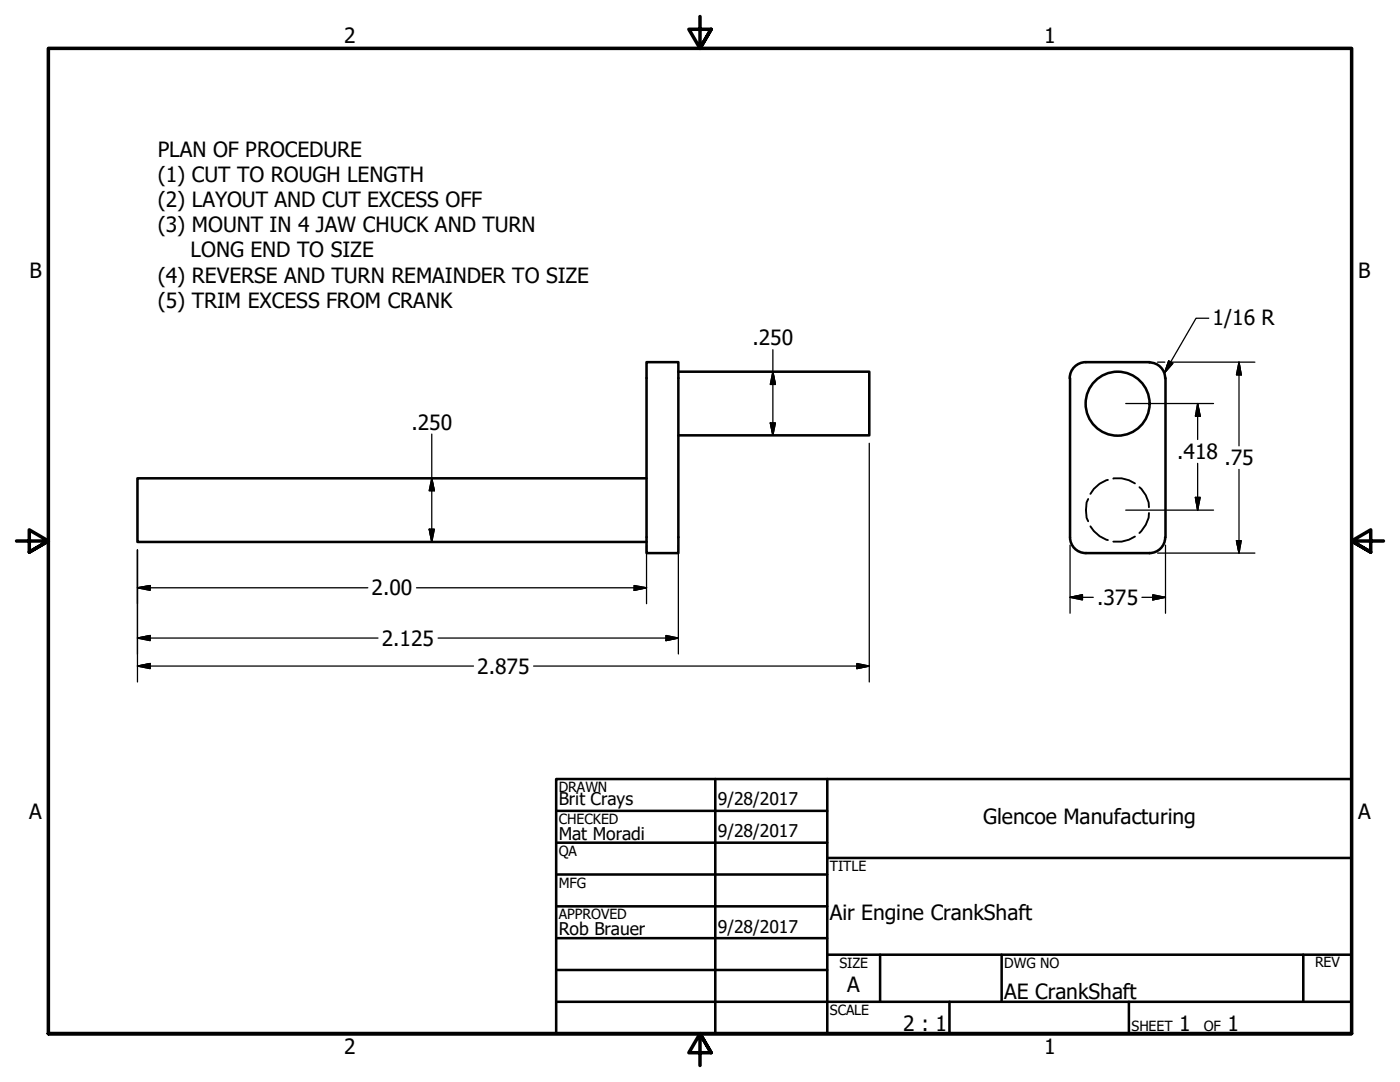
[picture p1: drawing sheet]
<svg xmlns="http://www.w3.org/2000/svg" width="279mm" height="216mm" viewBox="0 0 279 216" stroke-linecap="round" stroke-linejoin="round" font-family="sans-serif">
<!-- layer: Visible (ANSI) -->
<g fill="none" stroke="#000" stroke-width=".51">
<path d="M129 72.3h6.4v38.1h-6.4zM135.4 74.2h38.1v12.7h-38.1M213.6 75.4v31.8M216.7 72.3a3.2 3.2 0 0 0-3.2 3.2M216.7 72.3h12.7M229.4 72.3a3.1 3.1 0 0 1 3.1 3.2M232.6 75.4v31.8M129 95.4h-101.6v12.7h101.6M213.6 107.2a3.1 3.1 0 0 0 3.1 3.2M232.5 107.2a3.1 3.1 0 0 1-3.1 3.2h-12.7"/>
<circle cx="223" cy="80.5" r="6.4"/>
</g>
<!-- layer: Hidden (ANSI) -->
<path d="M217.2 99.6a5.8 5.8 0 0 0 0 4.4M221.1 95.8a5.7 5.7 0 0 0-3.5 2.8M222.2 95.5a5.6 5.6 0 0 1 4.3 1M227.4 97.2a5.5 5.5 0 0 1 1.9 4M217.6 105a5.9 5.9 0 0 0 3.5 2.8M226.5 107.1a6.2 6.2 0 0 1-4.3 1M229.3 102.4a5.8 5.8 0 0 1-1.9 4" fill="none" stroke="#000" stroke-width=".38"/>
<!-- layer: Border (ANSI) -->
<path d="M139.7 3.3v6.4l-2.2-3.9h4.4l-2.2 3.9 2.2-3.9M3.3 107.9h6.4l-3.9-2.2v4.5l3.9-2.3-3.9 2.3M276.1 107.9h-6.4l3.9-2.2v4.5l-3.9-2.3 3.9 2.3M9.7 206.2v-196.5h260v196.5h-260h260M141.9 210.1l-2.2-3.9 2.2 3.9h-4.4l2.2-3.9v6.4" fill="none" stroke="#000" stroke-width=".7"/>
<!-- layer: Title (ANSI) -->
<g fill="none" stroke="#000" stroke-width=".51">
<path d="M111 155.4h158.7v50.8h-158.7zM142.7 155.4v50.8M165.1 155.4v50.8M111 161.8h54.1M111 168.1h54.1M111 174.5h54.1M165.1 171.2h104.6M111 180.8h54.1M111 187.2h54.1M111 193.5h54.1M111 199.9h158.7M165.1 190.5h104.6"/>
<path d="M175.6 190.5v9.4M189.5 199.9v6.3M199.9 190.5v9.4M225.3 199.9v6.3M260.1 190.5v9.4"/>
</g>
<!-- layer: Dimension (ANSI) -->
<g fill="none" stroke="#000" stroke-width=".25">
<path d="M154.2 74.2l.5 2.5h-1zM154.2 69.8v17.1M231 72.3h1.5M233.5 72.3h16.9M247.3 72.3l.4 2.5h-.9zM247.3 72.3v16.7M86.2 95.4l.5 2.5h-1zM86.2 86.6v21.5M153.7 84.4h1l-.5 2.5zM173.5 88.5v47.6M224.7 80.5h17.5M238.6 99.3h.9l-.5 2.5z"/>
<path d="M239 80.5l.5 2.6h-.9zM239 80.5v7.2M239 92.5v9.3M247.3 93.7v16.7M27.4 117.3l2.6-.5v1zM27.4 117.3h46M27.4 109.7v26.4M83.1 117.3h45.9M85.7 105.6h1l-.5 2.5zM126.6 116.8l2.4 .5-2.4 .5zM129 108.8v11.7M135.4 108.8v21.7"/>
<path d="M213.6 119.2l2.4-.5v1zM213.6 119.2h4.6M213.6 108.8v13.6M224.7 101.8h17.5M227.9 119.2h4.7M230.1 118.7l2.5 .5-2.5 .5zM231 110.4h19.4M232.6 108.8v13.6M246.8 107.9h.9l-.4 2.5zM27.4 127.3l2.6-.5v1zM27.4 132.9l2.6-.5v1zM27.4 127.3h48"/>
<path d="M27.4 132.9h67.1M87.4 127.3h48M106.5 132.9h67M132.9 126.8l2.5 .5-2.5 .5zM171 132.4l2.5 .5-2.5 .5z"/>
</g>
<g fill="#000" stroke="#000" stroke-width=".25">
<path d="M154.2 74.2l.5 2.5zM154.2 74.2l.5 2.5h-1zM247.3 72.3l.4 2.5zM247.3 72.3l.4 2.5h-.9zM86.2 95.4l.5 2.5zM86.2 95.4l.5 2.5h-1zM153.7 84.4l.5 2.5zM153.7 84.4h1l-.5 2.5zM238.6 99.3l.4 2.5zM238.6 99.3h.9l-.5 2.5zM239 80.5l.5 2.6zM239 80.5l.5 2.6h-.9z"/>
<path d="M27.4 117.3l2.6-.5zM27.4 117.3l2.6-.5v1zM85.7 105.6l.5 2.5zM85.7 105.6h1l-.5 2.5zM126.6 117.8l2.4-.5zM126.6 116.8l2.4 .5-2.4 .5zM213.6 119.2l2.4-.5zM213.6 119.2l2.4-.5v1zM230.1 119.7l2.4-.5zM230.1 118.7l2.4 .5-2.4 .5zM246.8 107.9l.5 2.5zM246.8 107.9h.9l-.4 2.5z"/>
<path d="M27.4 127.3l2.6-.5zM27.4 127.3l2.6-.5v1zM27.4 132.9l2.6-.5zM27.4 132.9l2.6-.5v1zM132.9 127.8l2.5-.5zM132.9 126.8l2.5 .5-2.5 .5zM171 133.4l2.5-.5zM171 132.4l2.5 .5-2.5 .5z"/>
</g>
<!-- layer: Symbol (ANSI) -->
<path d="M233.2 72l.9 .5-1.7 1.9zM241.2 63.5h-2.5l-6.3 10.9" fill="none" stroke="#000" stroke-width=".25"/>
<path d="M233.2 72l-.8 2.4zM233.2 72l.9 .5-1.7 1.9z" fill="#000" stroke="#000" stroke-width=".25"/>
<g font-size="4.2">
<text x="68.7" y="8.6">2</text>
<text x="208.4" y="8.6">1</text>
<text x="31.5" y="31.3">PLAN OF PROCEDURE</text>
<text x="31.5" y="36.3">(1) CUT TO ROUGH LENGTH</text>
<text x="31.5" y="41.3">(2) LAYOUT AND CUT EXCESS OFF</text>
<text x="31.5" y="46.4">(3) MOUNT IN 4 JAW CHUCK AND TURN</text>
<text x="38" y="51.4">LONG END TO SIZE</text>
<text x="5.9" y="55.5">B</text>
<text x="31.5" y="56.4">(4) REVERSE AND TURN REMAINDER TO SIZE</text>
<text x="271.1" y="55.5">B</text>
<text x="31.5" y="61.4">(5) TRIM EXCESS FROM CRANK</text>
<text x="242" y="64.8">1/16 R</text>
<text x="150.2" y="68.9">.250</text>
<text x="82.1" y="85.7">.250</text>
<text x="234.9" y="91.6">.418</text>
<text x="244.3" y="92.8">.75</text>
<text x="74.2" y="118.8">2.00</text>
<text x="218.9" y="120.7">.375</text>
<text x="76.2" y="128.8">2.125</text>
<text x="95.2" y="134.4">2.875</text>
<text x="5.8" y="163.4">A</text>
<text x="196.2" y="164.5">Glencoe Manufacturing</text>
<text x="271" y="163.4">A</text>
<text x="165.6" y="183.5">Air Engine CrankShaft</text>
<text x="169.1" y="198">A</text>
<text x="200.4" y="199.3">AE CrankShaft</text>
<text x="180.3" y="205.7">2 : 1</text>
<text x="235.3" y="205.7">1</text>
<text x="245" y="205.7">1</text>
<text x="68.7" y="210.3">2</text>
<text x="208.4" y="210.3">1</text>
</g>
<g font-size="3.5">
<text x="111.5" y="160.6">Brit Crays</text>
<text x="143.3" y="160.7">9/28/2017</text>
<text x="111.5" y="167.6">Mat Moradi</text>
<text x="143.3" y="167.1">9/28/2017</text>
<text x="111.5" y="186.6">Rob Brauer</text>
<text x="143.3" y="186.1">9/28/2017</text>
</g>
<g font-size="2.8">
<text x="111.5" y="158">DRAWN</text>
<text x="111.5" y="164.4">CHECKED</text>
<text x="111.5" y="170.8">QA</text>
<text x="165.6" y="173.7">TITLE</text>
<text x="111.5" y="177.1">MFG</text>
<text x="111.5" y="183.5">APPROVED</text>
<text x="167.5" y="193.1">SIZE</text>
<text x="200.4" y="193.1">DWG NO</text>
<text x="262.4" y="193">REV</text>
<text x="165.6" y="202.5">SCALE</text>
<text x="225.8" y="205.7">SHEET</text>
<text x="240.2" y="205.7">OF</text>
</g>
</svg>
